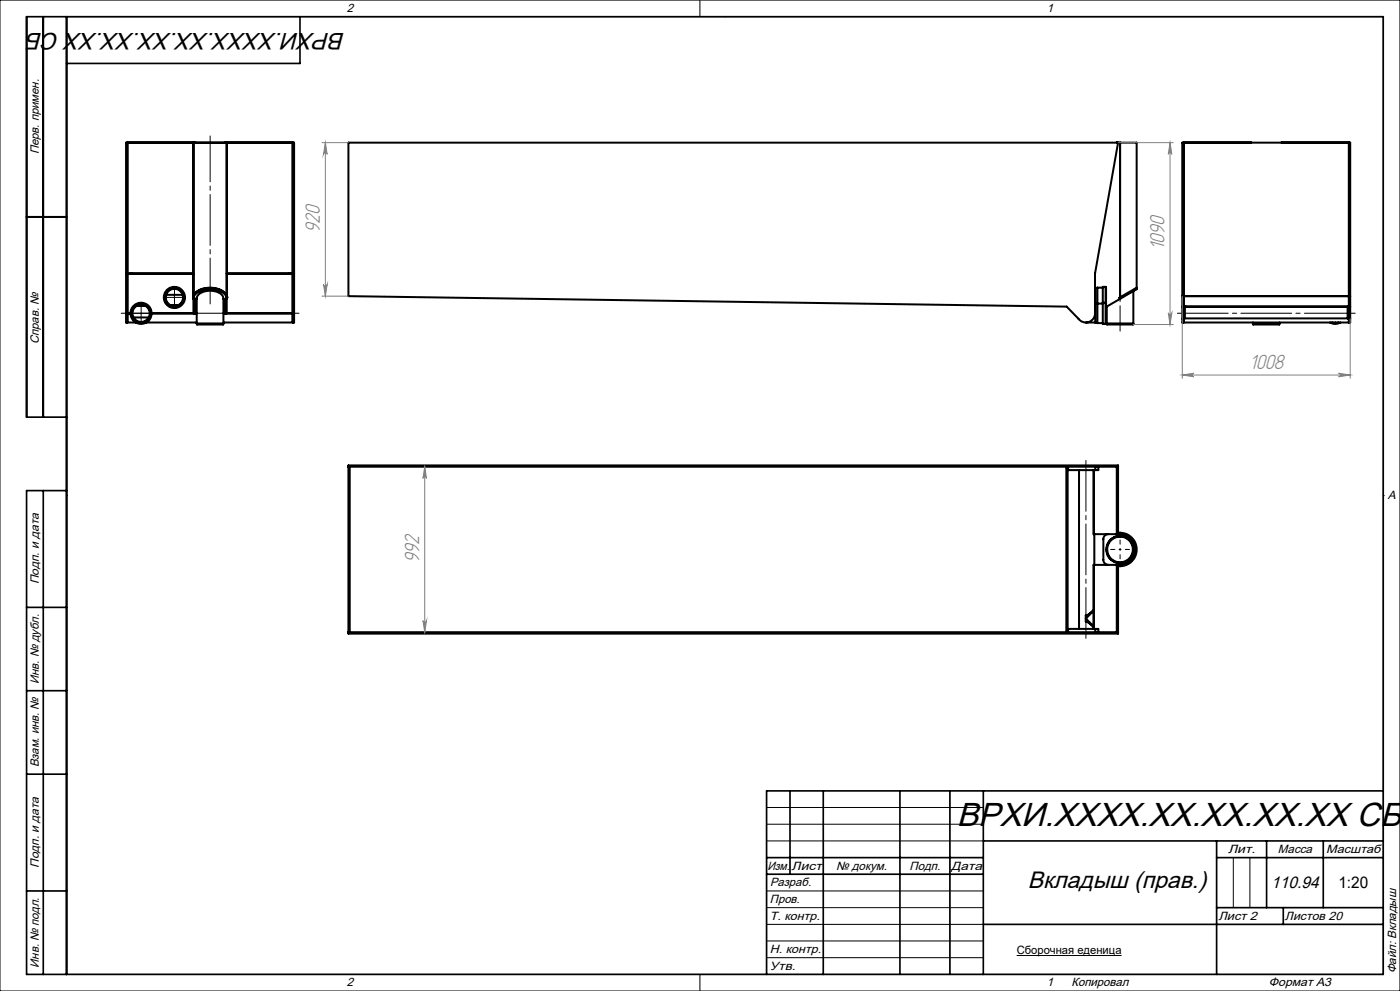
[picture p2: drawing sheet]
<svg xmlns="http://www.w3.org/2000/svg" width="420mm" height="297mm" viewBox="0 0 420 297" stroke-linecap="round" stroke-linejoin="round" font-family="sans-serif">
<g fill="none" stroke="#000" stroke-width=".6">
<path d="M58.4 42.8h.1M58.4 42.8l-20.2-.1v51.2M67.6 42.8h.1M67.6 42.8l20.2-.1v51.2M335 42.8h.4l-6.9 39.2v11.9a2.75 2.75 0 0 1-1.9 2.6 2.75 2.75 0 0 1-3.1-1l-3.5-3.6-215.5-3.1v-46h231.5M336 42.8h5v43.4l-5.2 3 .2 .4M336 42.8v46.8M375.3 42.8l-20.2-.1v52.8M384.5 42.8l20.2-.1v52.8M8 65h12M37.8 82h20.2M38.2 93.9v2.8z"/>
<path d="M38.2 93.9h1M39.2 82h.1M40 95.1h4.6M40.7 96.7h-2.9v-53.9h50.4v53.9h-21.2M41.1 91.6h2.4M41.4 91.5h1.9M43.9 96.7h15.1M45.5 93.9h13.5M49.8 88.4h5M51.2 91.5h2.2M51.5 91.6h1.6M58 89.1h.1"/>
<path d="M58 89.1a3.9 3.9 0 0 1 4.1-2.8 5.4 5.4 0 0 1 5.8 2.3l.1 .5M58 93.9v-51.1h10v51.1M58 89.1a4.1 4.1 0 0 1 4.3-2.7 5.3 5.3 0 0 1 5.6 2.4l.1 .3M58.4 93.9v-4.3h-.4a3.9 3.9 0 0 1 4.1-2.9 5.8 5.8 0 0 1 5.8 2.2l.1 .7h-.4v4.3M59 96.9h8M59 96.9l.1 .4h7.9v-.4M59 96.9v-7.4a3.3 3.3 0 0 1 3.7-2.3 3.9 3.9 0 0 1 4.3 2.2v7.5M67 93.9h20.8M68 89.1h.1M68 82h20.2M86.8 82h.1M87.8 93.9v2.8"/>
<path d="M325.8 96.7h2.8M328.5 86.4h.1M328.5 91.2h.1M328.6 86.4v4.8M328.6 91.2v5.5M328.6 96.7l.6 .1M329.2 86.2v4.8M329.2 91v5.8M329.2 86.2h1.6M329.2 86.2l-.6 .2M329.2 91h1.6M329.2 96.8h1.6"/>
<path d="M329.2 91l-.6 .2M330.8 90.7v-4.7h.9v4.7M330.8 90.7v6.4h.9v-6.4M330.8 90.7h.9M331.7 86.2l.1 4.8M331.7 91h.1M331.8 91l-.1 5.8M332 96.9h8M332 96.9l.1 .4h7.8l.1-.4M332 91.9v5M336 89.6l-4.2 2.4M340 87.3v9.6"/>
<path d="M340.8 86.3l.1 .4-4.9 2.9M354.7 95.5v1.2h50.4v-1.2M354.7 95.5v-52.7h50.4v52.7M354.7 91.9h50.4M354.7 88.8h50.4M354.7 95.5h.4M355.1 95.5v1.2zM355.1 93.9h.4M355.1 95.4h.4M355.1 95.3h.4M355.5 91.9h.1M355.5 91.9v3.5h48.8v-3.5"/>
<path d="M375.9 96.9h8M375.9 96.9l.1 .4h7.8l.1-.4M375.9 96.7v.2M383.9 96.7v.2M399 96.7l1.6 .4 1.5-.4M399.6 96.7l.9 .1 1.1-.1M404.3 91.9h.1M404.3 93.9h.4M404.3 95.4h.4M404.3 95.3h.4M404.7 95.5v1.2zM404.7 95.5h.4"/>
<path d="M104.5 139.9h230.9M104.9 139.9v49.6M320 139.9v49.6M320.4 139.9v1h9.1v-1M328.6 139.9v1M335 139.9h.1M335 139.9v20.2M320 140.3h.4M320.3 140.3v48.8M323.7 140.9v47.6M328.1 140.9v19.2M335.4 159.7h.6"/>
<path d="M336 160a4.7 4.7 0 0 1 4.7 4.7 4.7 4.7 0 0 1-4.7 4.7M336 159.7a5 5 0 0 1 5 5 5 5 0 0 1-5 5M336 159.7v.9a4.1 4.1 0 0 0-4.1 4.1 4.1 4.1 0 0 0 4.1 4.1v.9M328.1 160.1h.1M328.1 169.3h.1M328.1 169.3h7.9M328.1 160.1h7.9M328.1 169.3v19.2M328.3 160.1v9.2M332.5 160.1l-1.1 .4-.4 .9v6.6l.4 .8 1.1 .5M335 169.3v20.2M335.4 160.1v-20.6h-230.9v50.4h230.9v-20.6"/>
<path d="M335.4 169.7h.6M336 160.5a4.2 4.2 0 0 1 4.2 4.2 4.2 4.2 0 0 1-4.2 4.1M336 160.2a4.5 4.5 0 0 1 4.5 4.5 4.5 4.5 0 0 1-4.5 4.5M104.5 189.5h230.9M320 189.1h.4M320.4 189.5v-1h9.1v1M325.8 186.3l.6 .2 1.7 1.4-1.6-1.3zM325.8 184.5l.7-.3 1.6-1.4-1.7 1.5zM325.8 184.5v1.8M328.1 183l-2.3 2.4 2.3 2.3M328.6 188.5v1M335 189.5h.1"/>
<circle cx="42.3" cy="93.9" r="3.2"/>
<circle cx="42.3" cy="93.9" r="2.91"/>
<circle cx="42.3" cy="93.9" r="2.76"/>
<circle cx="42.3" cy="93.9" r="2.58"/>
<circle cx="52.3" cy="89.1" r="2.76"/>
<circle cx="52.3" cy="89.1" r="3.2"/>
<circle cx="52.3" cy="89.1" r="2.92"/>
<circle cx="52.3" cy="89.2" r="2.6"/>
<circle cx="336" cy="164.7" r="3.9"/>
<circle cx="336" cy="164.7" r="4"/>
</g>
<g fill="none" stroke="#000" stroke-width=".3">
<path d="M0 0h420v297h-420zM20 5h395v287h-395zM210 0v5M217.5 5h.1M42.2 93.9h.2M42.3 93.8v.2M52.2 89.1h.2M52.3 89v.2M20 148.5h.1M415 148.5h.1M335.9 164.7h.2M336 164.6v.2"/>
<path d="M230 242h65M230 247h65M230 252h65M370 257v15M375 257v15M230 267h65M230 272h65M230 277h65M210 292v5M217.5 292h.1M230 282h65M230 287h65"/>
<path d="M305 286.4h31.5"/>
</g>
<g fill="none" stroke="#808080" stroke-width=".3">
<path d="M96.6 42.8h7.9M97.6 42.8l.5 3.4a.55 .55 0 0 0-.5-.5 .55 .55 0 0 0-.6 .5zM97.6 42.8v46M335.5 42.8h16.5M351 42.8v54.5M351 42.8l.5 3.4a.53 .53 0 0 0-.5-.5 .53 .53 0 0 0-.5 .5zM96.6 88.8h7.9M97 85.3a.55 .55 0 0 0 .6 .5 .55 .55 0 0 0 .5-.5l-.5 3.5zM339.9 97.3h12.1M350.5 93.8a.53 .53 0 0 0 .5 .5 .53 .53 0 0 0 .5-.5l-.5 3.5zM354.7 88.8v24.6M405.1 95.5v17.9"/>
<path d="M354.7 112.4l3.5-.5a.53 .53 0 0 0-.5 .5 .53 .53 0 0 0 .5 .5zM354.7 112.4h50.4M401.6 111.9l3.5 .5-3.5 .5a.53 .53 0 0 0 .5-.5 .53 .53 0 0 0-.5-.5zM127.4 139.9v49.6M127.4 139.9l.6 3.5a.53 .53 0 0 0-.6-.5 .53 .53 0 0 0-.5 .5zM126.9 186a.53 .53 0 0 0 .5 .5 .53 .53 0 0 0 .6-.5l-.6 3.5z"/>
</g>
<path d="M36.2 93.9h53.6M406.7 93.9h-53.6M325.8 191.5v-53.6" fill="none" stroke="#000" stroke-width=".3" stroke-dasharray="15.2 1.3 1.3 1.3" stroke-dashoffset="-.1"/>
<path d="M335.8 164.7h-4M336 164.5v-4M336 164.9v4M336.2 164.7h4" fill="none" stroke="#000" stroke-width=".3" stroke-dasharray="15.2 1.3 1.3 1.3" stroke-dashoffset="15.1"/>
<path d="M336 80.2v19" fill="none" stroke="#000" stroke-width=".3" stroke-dasharray="15.2 1.3 1.3 1.3" stroke-dashoffset="7.6"/>
<path d="M63 91.1v-50.4" fill="none" stroke="#000" stroke-width=".3" stroke-dasharray="15.2 1.3 1.3 1.3" stroke-dashoffset="1.5"/>
<path d="M42.1 93.9h-2.8M42.3 93.7v-2.8M42.3 94.1v2.8M42.5 93.9h2.9M52.1 89.1h-2.8M52.3 88.9v-2.8M52.3 89.3v2.9M52.5 89.1h2.9" fill="none" stroke="#000" stroke-width=".3" stroke-dasharray="15.2 1.3 1.3 1.3"/>
<g fill="none" stroke="#000" stroke-width=".5">
<path d="M13 5v120M20 5v287M90 5v14h-70M8 65h12M20 125h-12v-120h407v287h-407v-145h12M13 147v145M8 182h12M8 207h12M8 232h12M237 237v25M247 237v55M270 237v55"/>
<path d="M285 237v55M295 237v55M415 237h-185v55M230 257h65M295 252h120M365 252v40M365 257h50M380 252v20M397 252v20M8 267h12M230 262h65M295 277h120"/>
<path d="M365 272h50M385 272v5"/>
</g>
<g fill="#808080">
<path d="M350.5 93.8a.53 .53 0 0 0 .5 .5 .53 .53 0 0 0 .5-.5l-.5 3.5zM351 42.8l.5 3.4a.53 .53 0 0 0-.5-.5 .53 .53 0 0 0-.5 .5zM126.9 186a.53 .53 0 0 0 .5 .5 .53 .53 0 0 0 .6-.5l-.6 3.5zM127.4 139.9l.6 3.5a.53 .53 0 0 0-.6-.5 .53 .53 0 0 0-.5 .5z"/>
<path d="M97.6 42.8l.5 3.4a.55 .55 0 0 0-.5-.5 .55 .55 0 0 0-.6 .5zM97 85.3a.55 .55 0 0 0 .6 .5 .55 .55 0 0 0 .5-.5l-.5 3.5z"/>
<path d="M354.7 112.4l3.5-.5a.53 .53 0 0 0-.5 .5 .53 .53 0 0 0 .5 .5zM401.6 111.9l3.5 .5-3.5 .5a.53 .53 0 0 0 .5-.5 .53 .53 0 0 0-.5-.5z"/>
</g>
<text font-size="10" x="287" y="247.6">ВРХИ.XXXX.XX.XX.XX.XX СБ</text>
<g font-size="7.1">
<text x="103.6" y="9.8" transform="rotate(-180 103.6 9.8)">ВРХИ.XXXX.XX.XX.XX.XX СБ</text>
<text x="308.3" y="266.1">Вкладыш (прав.)</text>
</g>
<g font-size="6.9" fill="#808080">
<text x="96" y="69.8" transform="rotate(-90 96 69.8)">920</text>
<text x="349.4" y="75" transform="rotate(-90 349.4 75)">1090</text>
<text x="374.9" y="110.7">1008</text>
<text x="125.8" y="168.7" transform="rotate(-90 125.8 168.7)">992</text>
</g>
<text font-size="5" x="381.4" y="266.1">110.94</text>
<text font-size="4.8" x="401.5" y="266.1">1:20</text>
<g font-size="3.6">
<text x="104" y="3.6">2</text>
<text x="314" y="3.6">1</text>
<text x="11.6" y="46.3" transform="rotate(-90 11.6 46.3)">Перв. примен.</text>
<text x="11.6" y="103.2" transform="rotate(-90 11.6 103.2)">Справ. №</text>
<text x="416.4" y="149.6">A</text>
<text x="11.6" y="175.1" transform="rotate(-90 11.6 175.1)">Подп. и дата</text>
<text x="11.6" y="205" transform="rotate(-90 11.6 205)">Инв. № дубл.</text>
<text x="11.6" y="230" transform="rotate(-90 11.6 230)">Взам. инв. №</text>
<text x="368.4" y="255.6">Лит.</text>
<text x="383.4" y="255.6">Масса</text>
<text x="397.8" y="255.6">Масштаб</text>
<text x="11.6" y="260.1" transform="rotate(-90 11.6 260.1)">Подп. и дата</text>
<text x="230.2" y="260.6">Изм.</text>
<text x="237.5" y="260.6">Лист</text>
<text x="250.9" y="260.6">№ докум.</text>
<text x="272.9" y="260.6">Подп.</text>
<text x="285.4" y="260.6">Дата</text>
<text x="231" y="265.6">Разраб.</text>
<text x="231" y="275.6">Т. контр.</text>
<text x="231" y="270.6">Пров.</text>
<text x="365.5" y="275.6">Лист 2</text>
<text x="385.5" y="275.6">Листов 20</text>
<text x="231" y="285.6">Н. контр.</text>
<text x="11.6" y="290" transform="rotate(-90 11.6 290)">Инв. № подл.</text>
<text x="231" y="290.6">Утв.</text>
<text x="418.9" y="291.8" transform="rotate(-90 418.9 291.8)">Файл: Вкладыш</text>
<text x="104" y="295.6">2</text>
<text x="314" y="295.6">1</text>
<text x="321.5" y="295.6">Копировал</text>
<text x="380.7" y="295.6">Формат А3</text>
</g>
<text font-size="3.4" x="305" y="286">Сборочная еденица</text>
</svg>
